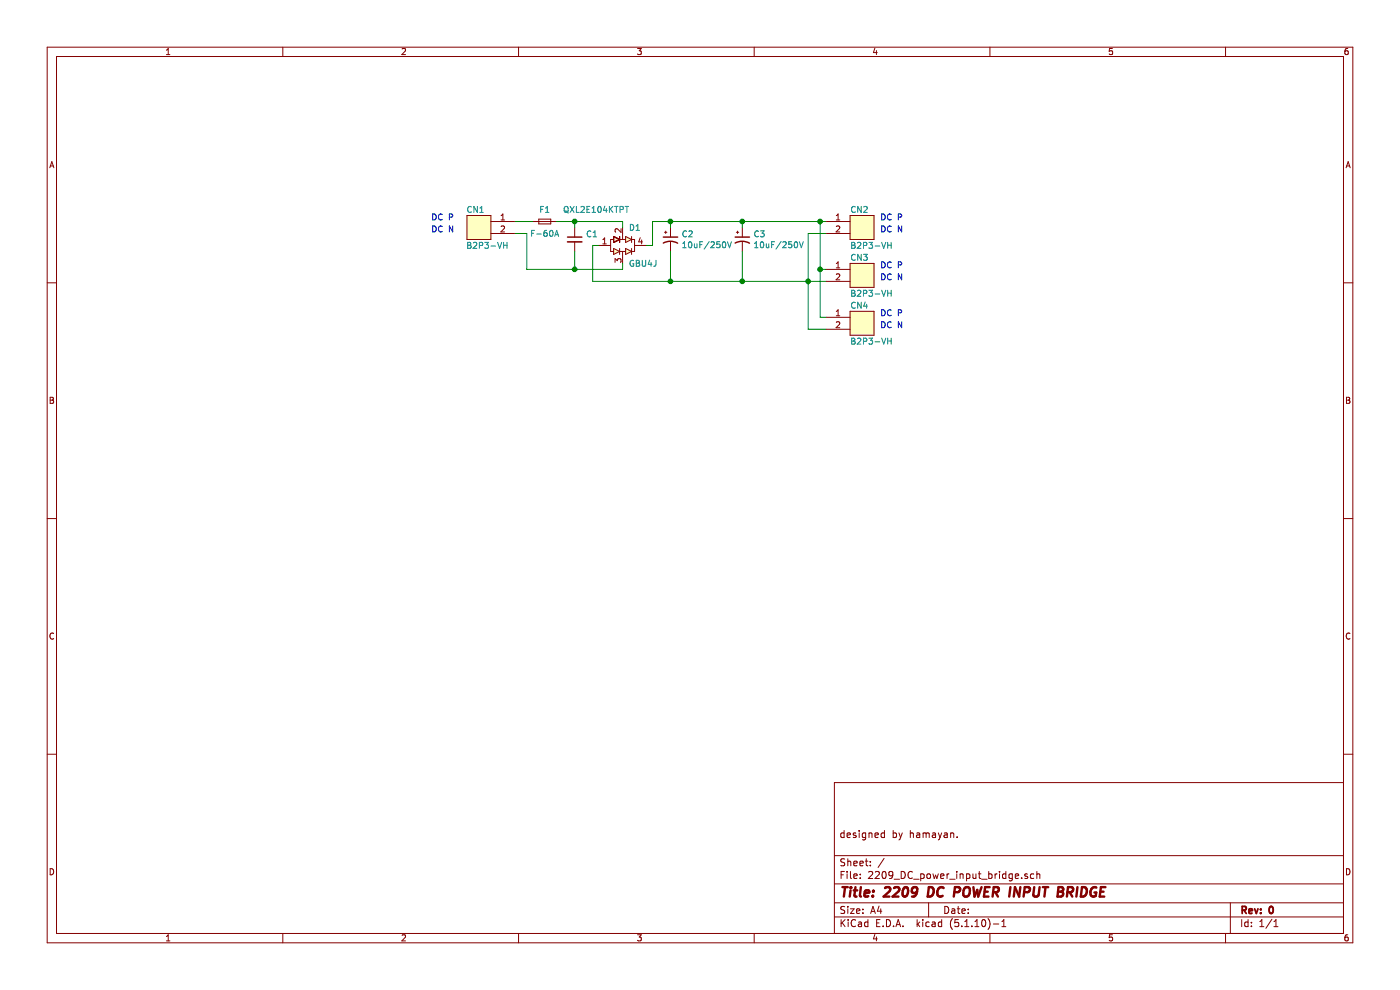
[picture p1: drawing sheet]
EESchema Schematic File Version 4
EELAYER 30 0
EELAYER END
$Descr A4 11693 8268
encoding utf-8
Sheet 1 1
Title "2209 DC POWER INPUT BRIDGE"
Date ""
Rev "0"
Comp ""
Comment1 "designed by hamayan."
Comment2 ""
Comment3 ""
Comment4 ""
$EndDescr
Text Notes 3600 1850 0    50   ~ 0
DC P
Text Notes 3600 1950 0    50   ~ 0
DC N
Text Notes 7350 1850 0    50   ~ 0
DC P
Text Notes 7350 1950 0    50   ~ 0
DC N
$Comp
L capacitor:C_Small C1
U 1 1
P 4800 2000
F 0 "C1" H 4892 2046 50  0000 L CNN
F 1 "QXL2E104KTPT" H 4700 2250 50  0000 L CNN
F 2 "footprint:C_TH_15R24" H 4800 2000 50  0001 C CNN
F 3 "" H 4800 2000 50  0001 C CNN
	1    4800 2000
	1    0    0    -1  
$EndComp
$Comp
L fuse:Fuse_Small F1
U 1 1
P 4550 1850
F 0 "F1" H 4550 1950 50  0000 C CNN
F 1 "F-60A" H 4550 1750 50  0000 C CNN
F 2 "footprint:f_F-60-A" H 4550 1850 50  0001 C CNN
F 3 "" H 4550 1850 50  0001 C CNN
	1    4550 1850
	1    0    0    -1  
$EndComp
Wire Wire Line
	4300 1850 4450 1850
Wire Wire Line
	4650 1850 4800 1850
Wire Wire Line
	4800 1850 4800 1900
Wire Wire Line
	4400 2250 4800 2250
Wire Wire Line
	4800 2250 4800 2100
$Comp
L diode:BRIDGE D1
U 1 1
P 5200 2050
F 0 "D1" H 5250 2200 50  0000 L CNN
F 1 "GBU4J" H 5250 1900 50  0000 L CNN
F 2 "footprint:d_GBU4J" H 5200 2050 50  0001 C CNN
F 3 "" H 5200 2050 50  0001 C CNN
	1    5200 2050
	1    0    0    -1  
$EndComp
Wire Wire Line
	5200 1850 5200 1900
Wire Wire Line
	4800 1850 5200 1850
Connection ~ 4800 1850
Wire Wire Line
	4800 2250 5200 2250
Wire Wire Line
	5200 2250 5200 2200
Connection ~ 4800 2250
$Comp
L capacitor:CP1_Small C2
U 1 1
P 5600 2000
F 0 "C2" H 5691 2046 50  0000 L CNN
F 1 "10uF/250V" H 5691 1955 50  0000 L CNN
F 2 "footprint:CP_Radial_D10.0mm_P5.00mm" H 5600 2000 50  0001 C CNN
F 3 "" H 5600 2000 50  0001 C CNN
	1    5600 2000
	1    0    0    -1  
$EndComp
$Comp
L capacitor:CP1_Small C3
U 1 1
P 6200 2000
F 0 "C3" H 6291 2046 50  0000 L CNN
F 1 "10uF/250V" H 6291 1955 50  0000 L CNN
F 2 "footprint:CP_Radial_D10.0mm_P5.00mm" H 6200 2000 50  0001 C CNN
F 3 "" H 6200 2000 50  0001 C CNN
	1    6200 2000
	1    0    0    -1  
$EndComp
Wire Wire Line
	5400 2050 5450 2050
Wire Wire Line
	5450 2050 5450 1850
Wire Wire Line
	5450 1850 5600 1850
Wire Wire Line
	5600 1850 5600 1900
Wire Wire Line
	5600 1850 6200 1850
Wire Wire Line
	6200 1850 6200 1900
Connection ~ 5600 1850
Wire Wire Line
	5000 2050 4950 2050
Wire Wire Line
	4950 2050 4950 2350
Wire Wire Line
	4950 2350 5600 2350
Wire Wire Line
	5600 2350 5600 2100
Wire Wire Line
	5600 2350 6200 2350
Wire Wire Line
	6200 2350 6200 2100
Connection ~ 5600 2350
Wire Wire Line
	6900 1850 6850 1850
Connection ~ 6200 1850
Wire Wire Line
	6750 2350 6200 2350
Connection ~ 6200 2350
$Comp
L connectors:2PIN CN2
U 1 1
P 7200 1900
F 0 "CN2" H 7100 2050 50  0000 L CNN
F 1 "B2P3-VH" H 7100 1750 50  0000 L CNN
F 2 "footprint:cn_B2P3-VH" H 7200 1900 60  0001 C CNN
F 3 "" H 7200 1900 60  0001 C CNN
	1    7200 1900
	1    0    0    -1  
$EndComp
$Comp
L connectors:2PIN CN1
U 1 1
P 4000 1900
F 0 "CN1" H 3950 2050 50  0000 L CNN
F 1 "B2P3-VH" H 3750 1750 50  0000 L CNN
F 2 "footprint:cn_B2P3-VH" H 4000 1900 60  0001 C CNN
F 3 "" H 4000 1900 60  0001 C CNN
	1    4000 1900
	-1   0    0    -1  
$EndComp
Wire Wire Line
	4300 1950 4400 1950
Wire Wire Line
	4400 1950 4400 2250
Wire Wire Line
	6900 1950 6750 1950
Wire Wire Line
	6750 1950 6750 2350
$Comp
L connectors:2PIN CN3
U 1 1
P 7200 2300
F 0 "CN3" H 7100 2450 50  0000 L CNN
F 1 "B2P3-VH" H 7100 2150 50  0000 L CNN
F 2 "footprint:cn_B2P3-VH" H 7200 2300 60  0001 C CNN
F 3 "" H 7200 2300 60  0001 C CNN
	1    7200 2300
	1    0    0    -1  
$EndComp
Text Notes 7350 2250 0    50   ~ 0
DC P
Wire Wire Line
	6900 2250 6850 2250
Wire Wire Line
	6850 2250 6850 1850
Connection ~ 6850 1850
Wire Wire Line
	6850 1850 6200 1850
Wire Wire Line
	6900 2350 6750 2350
Connection ~ 6750 2350
Text Notes 7350 2350 0    50   ~ 0
DC N
$Comp
L connectors:2PIN CN4
U 1 1
P 7200 2700
F 0 "CN4" H 7100 2850 50  0000 L CNN
F 1 "B2P3-VH" H 7100 2550 50  0000 L CNN
F 2 "footprint:cn_B2P3-VH" H 7200 2700 60  0001 C CNN
F 3 "" H 7200 2700 60  0001 C CNN
	1    7200 2700
	1    0    0    -1  
$EndComp
Wire Wire Line
	6900 2650 6850 2650
Wire Wire Line
	6850 2650 6850 2250
Connection ~ 6850 2250
Wire Wire Line
	6750 2350 6750 2750
Wire Wire Line
	6750 2750 6900 2750
Text Notes 7350 2650 0    50   ~ 0
DC P
Text Notes 7350 2750 0    50   ~ 0
DC N
$EndSCHEMATC
